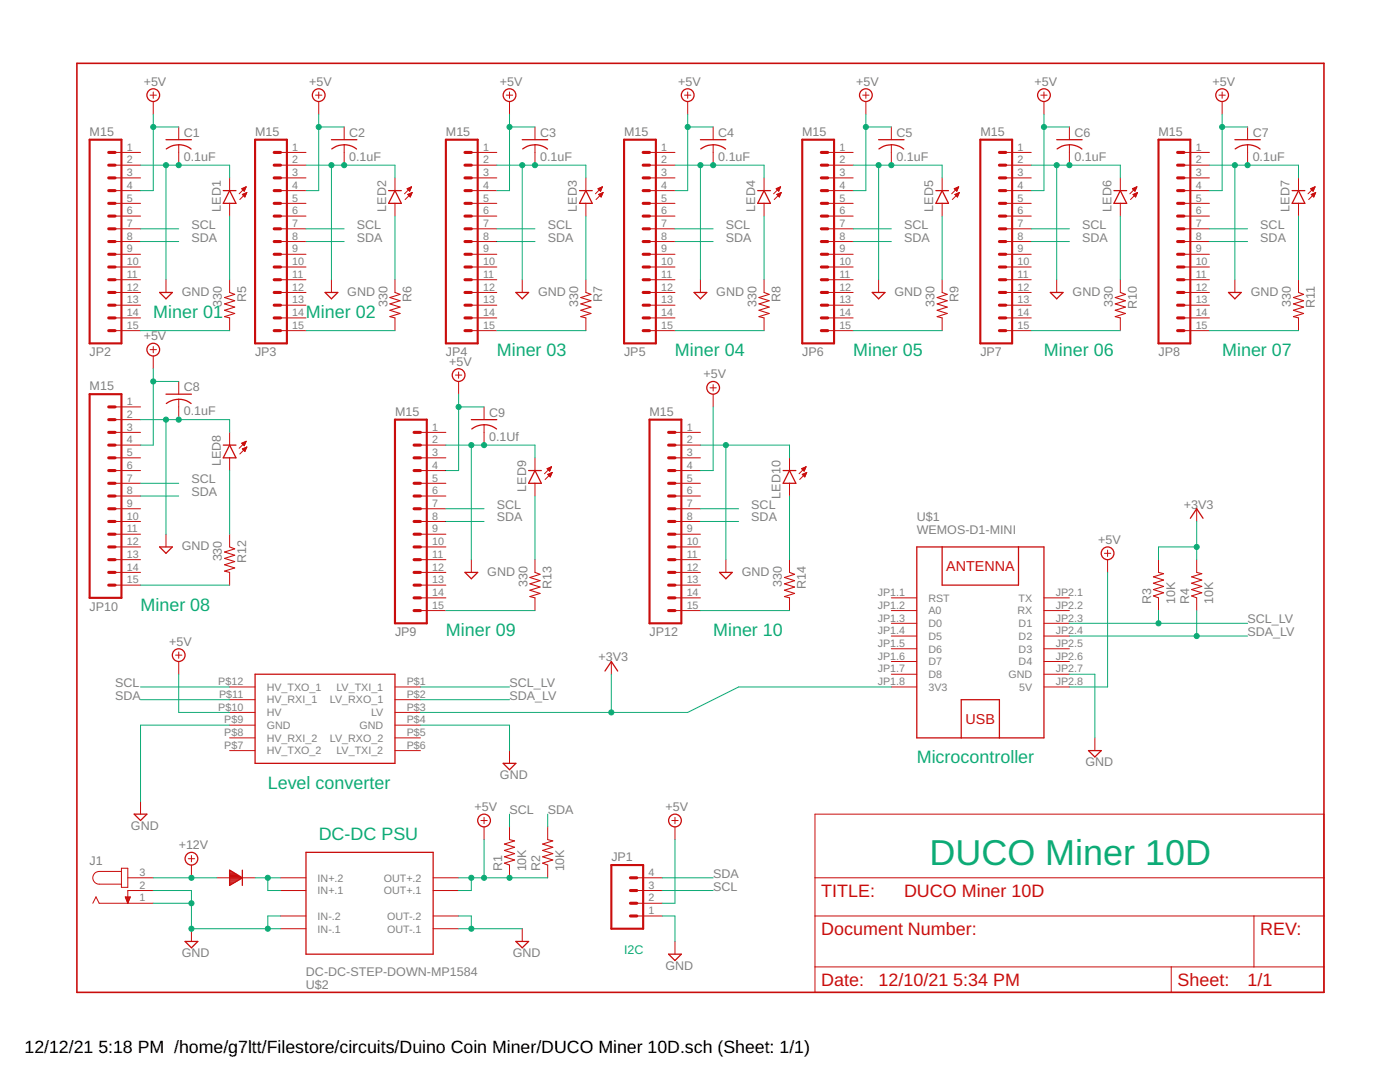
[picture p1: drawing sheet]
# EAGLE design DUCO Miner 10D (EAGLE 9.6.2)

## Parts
C1  0.1uF  C-US025-025X050  [C025-025X050]
C2  0.1uF  C-US025-025X050  [C025-025X050]
C3  0.1uF  C-US025-025X050  [C025-025X050]
C4  0.1uF  C-US025-025X050  [C025-025X050]
C5  0.1uF  C-US025-025X050  [C025-025X050]
C6  0.1uF  C-US025-025X050  [C025-025X050]
C7  0.1uF  C-US025-025X050  [C025-025X050]
C8  0.1uF  C-US025-025X050  [C025-025X050]
C9  0.1Uf  C-US025-025X050  [C025-025X050]
J1  JACK-PLUG1  [SPC4078]
JP1  M04PTH  [1X04]
JP2  M15  [1X15]
JP3  M15  [1X15]
JP4  M15  [1X15]
JP5  M15  [1X15]
JP6  M15  [1X15]
JP7  M15  [1X15]
JP8  M15  [1X15]
JP9  M15  [1X15]
JP10  M15  [1X15]
JP12  M15  [1X15]
LED1  LED3MM  [LED3MM]
LED2  LED3MM  [LED3MM]
LED3  LED3MM  [LED3MM]
LED4  LED3MM  [LED3MM]
LED5  LED3MM  [LED3MM]
LED6  LED3MM  [LED3MM]
LED7  LED3MM  [LED3MM]
LED8  LED3MM  [LED3MM]
LED9  LED3MM  [LED3MM]
LED10  LED3MM  [LED3MM]
R1  10K  R-US_0204/7  [0204/7]
R2  10K  R-US_0204/7  [0204/7]
R3  10K  R-US_0204/7  [0204/7]
R4  10K  R-US_0204/7  [0204/7]
R5  330  R-US_0204/7  [0204/7]
R6  330  R-US_0204/7  [0204/7]
R7  330  R-US_0204/7  [0204/7]
R8  330  R-US_0204/7  [0204/7]
R9  330  R-US_0204/7  [0204/7]
R10  330  R-US_0204/7  [0204/7]
R11  330  R-US_0204/7  [0204/7]
R12  330  R-US_0204/7  [0204/7]
R13  330  R-US_0204/7  [0204/7]
R14  330  R-US_0204/7  [0204/7]
U$1  WEMOS-D1-MINI  [WEMOS-D1-MINI]
U$2  DC-DC-STEP-DOWN-MP1584  [DC-DC-STEP-DOWN-MP1584]
U$3  LOGIC_LEVEL_CONVERTER  [LOGIC_LEVEL_CONVERTER]
U$4  1N4001  [DIODE-12.70]

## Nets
+3V3: R3.2 R4.2 U$1.JP1.8(3V3) U$3.P$3(LV)
+5V: C1.1 C2.1 C3.1 C4.1 C5.1 C6.1 C7.1 C8.1 C9.1 JP1.2 JP2.4 JP3.4 JP4.4 JP5.4 JP6.4 JP7.4 JP8.4 JP9.4 JP10.4 JP12.4 R1.1 R2.1 U$1.JP2.8(5V) U$2.OUT+.1 U$2.OUT+.2 U$3.P$10(HV)
+12V: J1.3 U$4.P$1
GND: C1.2 C2.2 C3.2 C4.2 C5.2 C6.2 C7.2 C8.2 C9.2 J1.1 J1.2 JP1.1 JP2.2 JP3.2 JP4.2 JP5.2 JP6.2 JP7.2 JP8.2 JP9.2 JP10.2 JP12.2 LED1.K(C) LED2.K(C) LED3.K(C) LED4.K(C) LED5.K(C) LED6.K(C) LED7.K(C) LED8.K(C) LED9.K(C) LED10.K(C) U$1.JP2.7(GND) U$2.IN-.1 U$2.IN-.2 U$2.OUT-.1 U$2.OUT-.2 U$3.P$4(GND) U$3.P$9(GND)
N$1: JP2.15 R5.2
N$2: U$2.IN+.1 U$2.IN+.2 U$4.P$2
N$3: LED1.A R5.1
N$4: JP12.15 R14.2
N$5: JP3.15 R6.2
N$6: LED2.A R6.1
N$7: JP9.15 R13.2
N$8: JP4.15 R7.2
N$9: LED3.A R7.1
N$10: JP10.15 R12.2
N$11: JP5.15 R8.2
N$12: LED4.A R8.1
N$13: JP6.15 R9.2
N$14: LED5.A R9.1
N$15: JP7.15 R10.2
N$16: LED6.A R10.1
N$17: LED8.A R12.1
N$18: JP8.15 R11.2
N$19: LED7.A R11.1
N$21: LED9.A R13.1
N$23: LED10.A R14.1
SCL: JP1.3 JP2.7 JP3.7 JP4.7 JP5.7 JP6.7 JP7.7 JP8.7 JP9.7 JP10.7 JP12.7 R1.2 U$3.P$12(HV_TXO_1)
SCL_LV: R3.1 U$1.JP2.3(D1) U$3.P$1(LV_TXI_1)
SDA: JP1.4 JP2.8 JP3.8 JP4.8 JP5.8 JP6.8 JP7.8 JP8.8 JP9.8 JP10.8 JP12.8 R2.2 U$3.P$11(HV_RXI_1)
SDA_LV: R4.1 U$1.JP2.4(D2) U$3.P$2(LV_RXO_1)
Unconnected: JP2.1 JP2.3 JP2.5 JP2.6 JP2.9 JP2.10 JP2.11 JP2.12 JP2.13 JP2.14 JP3.1 JP3.3 JP3.5 JP3.6 JP3.9 JP3.10 JP3.11 JP3.12 JP3.13 JP3.14 JP4.1 JP4.3 JP4.5 JP4.6 JP4.9 JP4.10 JP4.11 JP4.12 JP4.13 JP4.14 JP5.1 JP5.3 JP5.5 JP5.6 JP5.9 JP5.10 JP5.11 JP5.12 JP5.13 JP5.14 JP6.1 JP6.3 JP6.5 JP6.6 JP6.9 JP6.10 JP6.11 JP6.12 JP6.13 JP6.14 JP7.1 JP7.3 JP7.5 JP7.6 JP7.9 JP7.10 JP7.11 JP7.12 JP7.13 JP7.14 JP8.1 JP8.3 JP8.5 JP8.6 JP8.9 JP8.10 JP8.11 JP8.12 JP8.13 JP8.14 JP9.1 JP9.3 JP9.5 JP9.6 JP9.9 JP9.10 JP9.11 JP9.12 JP9.13 JP9.14 JP10.1 JP10.3 JP10.5 JP10.6 JP10.9 JP10.10 JP10.11 JP10.12 JP10.13 JP10.14 JP12.1 JP12.3 JP12.5 JP12.6 JP12.9 JP12.10 JP12.11 JP12.12 JP12.13 JP12.14 U$1.JP1.1(RST) U$1.JP1.2(A0) U$1.JP1.3(D0) U$1.JP1.4(D5) U$1.JP1.5(D6) U$1.JP1.6(D7) U$1.JP1.7(D8) U$1.JP2.1(TX) U$1.JP2.2(RX) U$1.JP2.5(D3) U$1.JP2.6(D4) U$3.P$5(LV_RXO_2) U$3.P$6(LV_TXI_2) U$3.P$7(HV_TXO_2) U$3.P$8(HV_RXI_2)

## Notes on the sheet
- Miner 01 | Miner 02
- Miner 03 | Miner 04 | Miner 05 | Miner 06 | Miner 07
- Miner 08
- Miner 09 | Miner 10
- Microcontroller
- Level converter
- DC-DC PSU
- DUCO Miner 10D
- I2C

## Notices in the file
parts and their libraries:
diy-modules: Released under the Creative Commons Attribution 4.0 International License: http://creativecommons.org/licenses/by/4.0
SparkFun-Boards: Licensing: Creative Commons ShareAlike 4.0 International - https://creativecommons.org/licenses/by-sa/4.0
